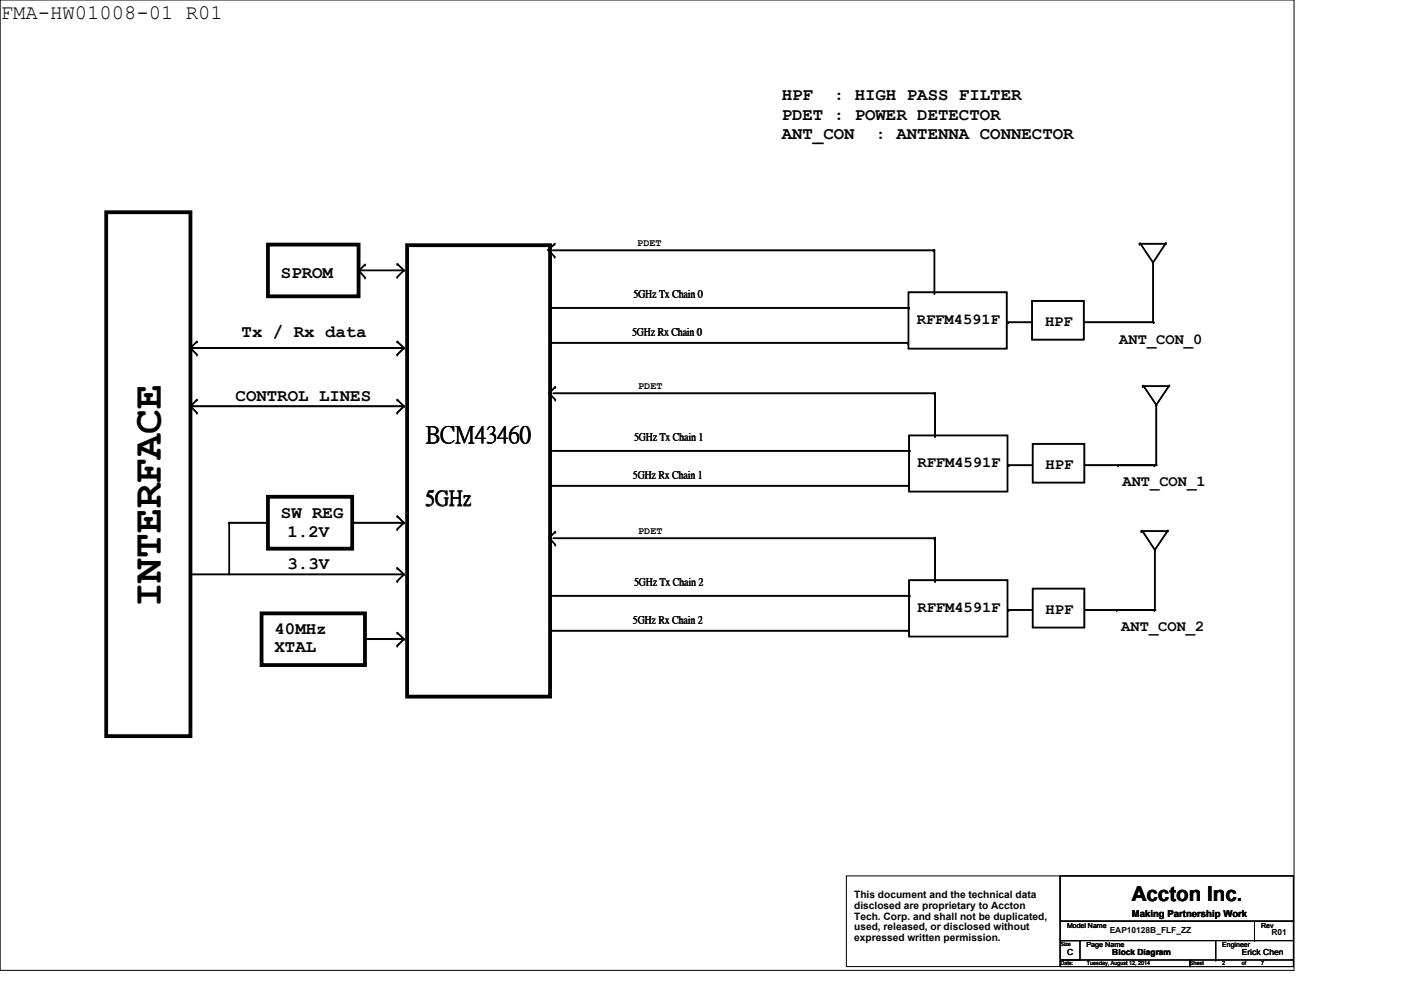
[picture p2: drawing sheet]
<svg xmlns="http://www.w3.org/2000/svg" width="297mm" height="210mm" viewBox="0 0 297 210" stroke-linecap="round" stroke-linejoin="round" font-family="sans-serif">
<g fill="none" stroke="#000" stroke-width=".21">
<path d="M0 0h274.4v205.7h-274.4zM117.2 53.1h80.7M197.9 53.1h.1M198.1 53v9.1M241.6 51.7h.1M241.6 51.7h5.5M241.7 51.6l2.8 4.1M244.5 55.7h.1M244.5 55.7v12.6M247.2 51.6h.1M247.2 51.6l-2.7 4.1M40.4 73.8h.1"/>
<path d="M40.4 73.8h45.2M40.4 73.8l1.3 1.4M41.7 72.4h.1M41.7 75.2h.1M41.7 72.4l-1.3 1.4M84.2 72.4h.1M84.2 75.2h.1M84.2 72.4l1.4 1.4M85.6 73.8l-1.4 1.4M116.8 72.7h75.7M117 65.3h75.7M192.5 72.7h.1"/>
<path d="M192.6 62h20.8v11.9h-20.8zM192.7 65.3h.1M198.1 62.1h.1M213.7 68.3h.1M213.7 68.3h5M218.8 63.8h11v8.2h-11zM229.9 68.3h14.7M244.6 68.3h.1M40.4 86.1h.1M40.4 86.1h45.2M40.4 86.1l1.3 1.4M41.7 87.5h.1"/>
<path d="M41.7 84.8h.1M41.7 84.8l-1.3 1.3M84.2 84.8h.1M84.2 87.5h.1M84.2 84.8l1.4 1.3M85.6 86.1l-1.4 1.4M117.2 95.6h75.7M117.3 83.4h80.8M192.7 92.3h20.9v11.9h-20.9zM192.9 95.6h.1M198.1 83.4h.1M198.2 92.5h.1"/>
<path d="M198.2 83.3v9.2M213.9 98.6h.1M213.9 98.6h4.9M218.9 94.1h11v8.2h-11zM230 98.6h15.3M237.1 98.6h.1M242.3 81.9h.1M242.3 81.9h5.4M242.4 81.7l2.7 4.2M244.7 98.6h.1M245.1 85.9h.1M245.1 85.9v12.6"/>
<path d="M247.9 81.7h.1M247.9 81.7l-2.8 4.2M48.6 110.8h.1M48.6 110.8h8.2M74.7 110.8h.1M74.7 110.8h10.9M84.2 109.5h.1M84.2 112.2h.1M84.2 109.5l1.4 1.3M85.6 110.8l-1.4 1.4M116.9 103h75.7M117.3 114.1h80.8"/>
<path d="M192.6 103h.1M198.1 114.1h.1M198.2 114v9.2M242 112.6h.1M242 112.6h5.5M242.1 112.5l2.8 4.1M244.9 116.6h.1M244.9 116.6v12.6M247.6 112.5h.1M247.6 112.5l-2.7 4.1M40.4 121.8h.1M40.4 121.8h45.2"/>
<path d="M77.4 135.5h.1M77.4 135.5h8.2M84.2 134.2h.1M84.2 136.9h.1M84.2 123.2h.1M84.2 120.4h.1M84.2 134.2l1.4 1.3M84.2 120.4l1.4 1.4M85.6 135.5l-1.4 1.4M85.6 121.8l-1.4 1.4M116.9 133.7h75.7M117.2 126.3h75.7"/>
<path d="M192.6 133.7h.1M192.7 123h20.9v12h-20.9zM192.9 126.3h.1M198.2 123.2h.1M213.9 129.3h.1M213.9 129.3h4.9M218.9 124.8h11v8.3h-11zM230 129.3h15M236.8 129.3h.1M244.7 129.3h.1M179.4 185.7h45.3v19.2h-45.3zM224.8 185.7v9.6z"/>
<path d="M224.8 185.7h49.4v9.6h-49.4zM224.8 195.3h49.4v4.1h-49.4zM224.8 199.4h4.2v4.1h-4.2zM257.8 199.4v4.1M266 199.4h.1M266 195.3v4.1M274.2 199.4v4.1M224.8 203.5h27.5v1.4h-27.5zM252.3 203.5h21.9v1.4h-21.9zM257.8 203.5h.1M274.2 203.5h.1"/>
</g>
<path d="M22.5 45h17.9v111.1h-17.9zM56.8 51.9h19.2v10.9h-19.2zM86.3 52h30.3v95.7h-30.3zM56.8 105.3h17.9v11h-17.9zM55.5 130h21.9v11h-21.9z" fill="none" stroke="#000" stroke-width=".8"/>
<g fill="none" stroke="#000" stroke-width=".38">
<path d="M77.4 56.1l-1.4 1.4M84.2 56l1.4 1.3M85.6 57.3h-9.6l1.4 1.5M85.6 57.3l-1.4 1.4M116.2 53l1.4 1.4M117.2 53.1h80.7M117.6 51.7l-1.4 1.4M198.1 53v9.1M241.6 51.7h5.5M241.7 51.6l2.8 4.1M244.5 55.7v12.6M247.2 51.6l-2.7 4.1"/>
<path d="M40.4 73.8l1.3 1.4M40.4 73.8h45.2M41.7 72.4l-1.3 1.4M84.2 72.4l1.4 1.4M85.6 73.8l-1.4 1.4M116.8 72.7h75.7M117 65.3h75.7M192.6 62h20.8v11.9h-20.8zM213.7 68.3h5M218.8 63.8h11v8.2h-11zM229.9 68.3h14.7M40.4 86.1l1.3 1.4"/>
<path d="M40.4 86.1h45.2M41.7 84.8l-1.3 1.3M84.2 84.8l1.4 1.3M85.6 86.1l-1.4 1.4M116.4 83.3l1.3 1.5M117.2 95.6h75.7M117.3 83.4h80.8M117.7 82l-1.3 1.4M192.7 92.3h20.9v11.9h-20.9zM198.2 83.3v9.2M213.9 98.6h4.9M218.9 94.1h11v8.2h-11z"/>
<path d="M230 98.6h15.3M242.3 81.9h5.4M242.4 81.7l2.7 4.2M245.1 85.9v12.6M247.9 81.7l-2.8 4.2M56.8 110.8h-8.2v11M74.7 110.8h10.9M84.2 109.5l1.4 1.3M85.6 110.8l-1.4 1.4M116.4 114l1.3 1.5M116.9 103h75.7M117.3 114.1h80.8"/>
<path d="M117.7 112.7l-1.3 1.4M198.2 114v9.2M242 112.6h5.5M242.1 112.5l2.8 4.1M244.9 116.6v12.6M247.6 112.5l-2.7 4.1M40.4 121.8h45.2M77.4 135.5h8.2M84.2 134.2l1.4 1.3M84.2 120.4l1.4 1.4M85.6 135.5l-1.4 1.4M85.6 121.8l-1.4 1.4"/>
<path d="M116.9 133.7h75.7M117.2 126.3h75.7M192.7 123h20.9v12h-20.9zM213.9 129.3h4.9M218.9 124.8h11v8.3h-11zM230 129.3h15"/>
</g>
<g fill="#000">
<circle cx="77.4" cy="56.1" r=".19"/>
<circle cx="77.4" cy="58.8" r=".19"/>
<circle cx="84.2" cy="58.7" r=".19"/>
<circle cx="84.2" cy="56" r=".19"/>
<circle cx="85.6" cy="57.3" r=".19"/>
<circle cx="117.6" cy="51.7" r=".19"/>
<circle cx="117.6" cy="54.4" r=".19"/>
<circle cx="197.9" cy="53.1" r=".19"/>
<circle cx="241.6" cy="51.7" r=".19"/>
<circle cx="244.5" cy="55.7" r=".19"/>
<circle cx="247.2" cy="51.6" r=".19"/>
<circle cx="41.7" cy="72.4" r=".19"/>
<circle cx="41.7" cy="75.2" r=".19"/>
<circle cx="84.2" cy="72.4" r=".19"/>
<circle cx="84.2" cy="75.2" r=".19"/>
<circle cx="85.6" cy="73.8" r=".19"/>
<circle cx="192.5" cy="72.7" r=".19"/>
<circle cx="192.7" cy="65.3" r=".19"/>
<circle cx="198.1" cy="62.1" r=".19"/>
<circle cx="213.7" cy="68.3" r=".19"/>
<circle cx="244.6" cy="68.3" r=".19"/>
<circle cx="41.7" cy="87.5" r=".19"/>
<circle cx="41.7" cy="84.8" r=".19"/>
<circle cx="84.2" cy="84.8" r=".19"/>
<circle cx="84.2" cy="87.5" r=".19"/>
<circle cx="85.6" cy="86.1" r=".19"/>
<circle cx="117.7" cy="82" r=".19"/>
<circle cx="117.7" cy="84.8" r=".19"/>
<circle cx="192.9" cy="95.6" r=".19"/>
<circle cx="198.1" cy="83.4" r=".19"/>
<circle cx="198.2" cy="92.5" r=".19"/>
<circle cx="213.9" cy="98.6" r=".19"/>
<circle cx="237.1" cy="98.6" r=".19"/>
<circle cx="242.3" cy="81.9" r=".19"/>
<circle cx="244.7" cy="98.6" r=".19"/>
<circle cx="245.1" cy="85.9" r=".19"/>
<circle cx="247.9" cy="81.7" r=".19"/>
<circle cx="48.6" cy="110.8" r=".19"/>
<circle cx="56.8" cy="110.8" r=".19"/>
<circle cx="84.2" cy="112.2" r=".19"/>
<circle cx="84.2" cy="109.5" r=".19"/>
<circle cx="85.6" cy="110.8" r=".19"/>
<circle cx="117.7" cy="115.5" r=".19"/>
<circle cx="117.7" cy="112.7" r=".19"/>
<circle cx="192.6" cy="103" r=".19"/>
<circle cx="198.1" cy="114.1" r=".19"/>
<circle cx="242" cy="112.6" r=".19"/>
<circle cx="244.9" cy="116.6" r=".19"/>
<circle cx="247.6" cy="112.5" r=".19"/>
<circle cx="84.2" cy="123.2" r=".19"/>
<circle cx="84.2" cy="120.4" r=".19"/>
<circle cx="84.2" cy="134.2" r=".19"/>
<circle cx="84.2" cy="136.9" r=".19"/>
<circle cx="85.6" cy="135.5" r=".19"/>
<circle cx="85.6" cy="121.8" r=".19"/>
<circle cx="192.6" cy="133.7" r=".19"/>
<circle cx="192.9" cy="126.3" r=".19"/>
<circle cx="198.2" cy="123.2" r=".19"/>
<circle cx="213.9" cy="129.3" r=".19"/>
<circle cx="236.8" cy="129.3" r=".19"/>
<circle cx="244.7" cy="129.3" r=".19"/>
</g>
<text font-size="8.8" x="34.1" y="128.8" transform="rotate(-90 34.1 128.8)">INTERFACE</text>
<text font-size="5" x="90.3" y="93.7">BCM43460</text>
<g font-size="4.4">
<text x=".2" y="4">FMA-HW01008-01 R01</text>
<text x="90.3" y="106.9">5GHz</text>
<text x="239.9" y="191.1">Accton Inc.</text>
</g>
<g font-size="3.7">
<text x="165.7" y="21.3">HPF</text>
<text x="176.8" y="21.3">: HIGH PASS FILTER</text>
<text x="165.7" y="25.4">PDET : POWER DETECTOR</text>
<text x="165.7" y="29.5">ANT_CON</text>
<text x="185.6" y="29.5">: ANTENNA CONNECTOR</text>
<text x="59.6" y="59">SPROM</text>
<text x="51.2" y="71.4">Tx / Rx data</text>
<text x="50" y="85.1">CONTROL LINES</text>
<text x="59.6" y="109.8">SW REG</text>
<text x="61" y="113.9">1.2V</text>
<text x="61" y="120.7">3.3V</text>
<text x="58.2" y="134.5">40MHz</text>
<text x="58.2" y="138.1">XTAL</text>
</g>
<g font-size="3.3">
<text x="194.4" y="68.7">RFFM4591F</text>
<text x="221.6" y="69.2">HPF</text>
<text x="237.3" y="72.9">ANT_CON_0</text>
<text x="194.5" y="99">RFFM4591F</text>
<text x="221.7" y="99.5">HPF</text>
<text x="238" y="103.1">ANT_CON_1</text>
<text x="194.5" y="129.7">RFFM4591F</text>
<text x="221.7" y="130.3">HPF</text>
<text x="237.7" y="133.8">ANT_CON_2</text>
</g>
<g font-size="2.2">
<text x="135.1" y="52.1">PDET</text>
<text x="134.4" y="62.9">5GHz Tx Chain 0</text>
<text x="134.1" y="71">5GHz Rx Chain 0</text>
<text x="135.3" y="82.4">PDET</text>
<text x="134.5" y="93.2">5GHz Tx Chain 1</text>
<text x="134.3" y="101.3">5GHz Rx Chain 1</text>
<text x="135.3" y="113.2">PDET</text>
<text x="134.5" y="124">5GHz Tx Chain 2</text>
<text x="134.3" y="132">5GHz Rx Chain 2</text>
<text x="181.1" y="190.5">This document and the technical data</text>
<text x="181.1" y="192.7">disclosed are proprietary to Accton</text>
<text x="181.1" y="195">Tech. Corp. and shall not be duplicated,</text>
<text x="181.1" y="197.2">used, released, or disclosed without</text>
<text x="181.1" y="199.5">expressed written permission.</text>
</g>
<text font-size="2" x="239.9" y="194.5">Making Partnership Work</text>
<g font-size="1.8">
<text x="235.3" y="197.8">EAP10128B_FLF_ZZ</text>
<text x="226.2" y="202.4">C</text>
<text x="235.8" y="202.4">Block Diagram</text>
<text x="263.3" y="202.4">Erick Chen</text>
<text x="269.6" y="198.2">R01</text>
</g>
<g font-size="1.5">
<text x="226.2" y="196.7">Model Name</text>
<text x="267.4" y="196.7">Rev</text>
<text x="230.3" y="200.8">Page Name</text>
<text x="259.1" y="200.8">Engineer</text>
</g>
<g font-size="1.2">
<text x="224.8" y="200.6">Size</text>
<text x="224.8" y="204.7">Date:</text>
<text x="230.5" y="204.7">Tuesday, August 12, 2014</text>
<text x="252.3" y="204.7">Sheet</text>
<text x="259.1" y="204.7">2</text>
<text x="263.3" y="204.7">of</text>
<text x="267.4" y="204.7">7</text>
</g>
</svg>
